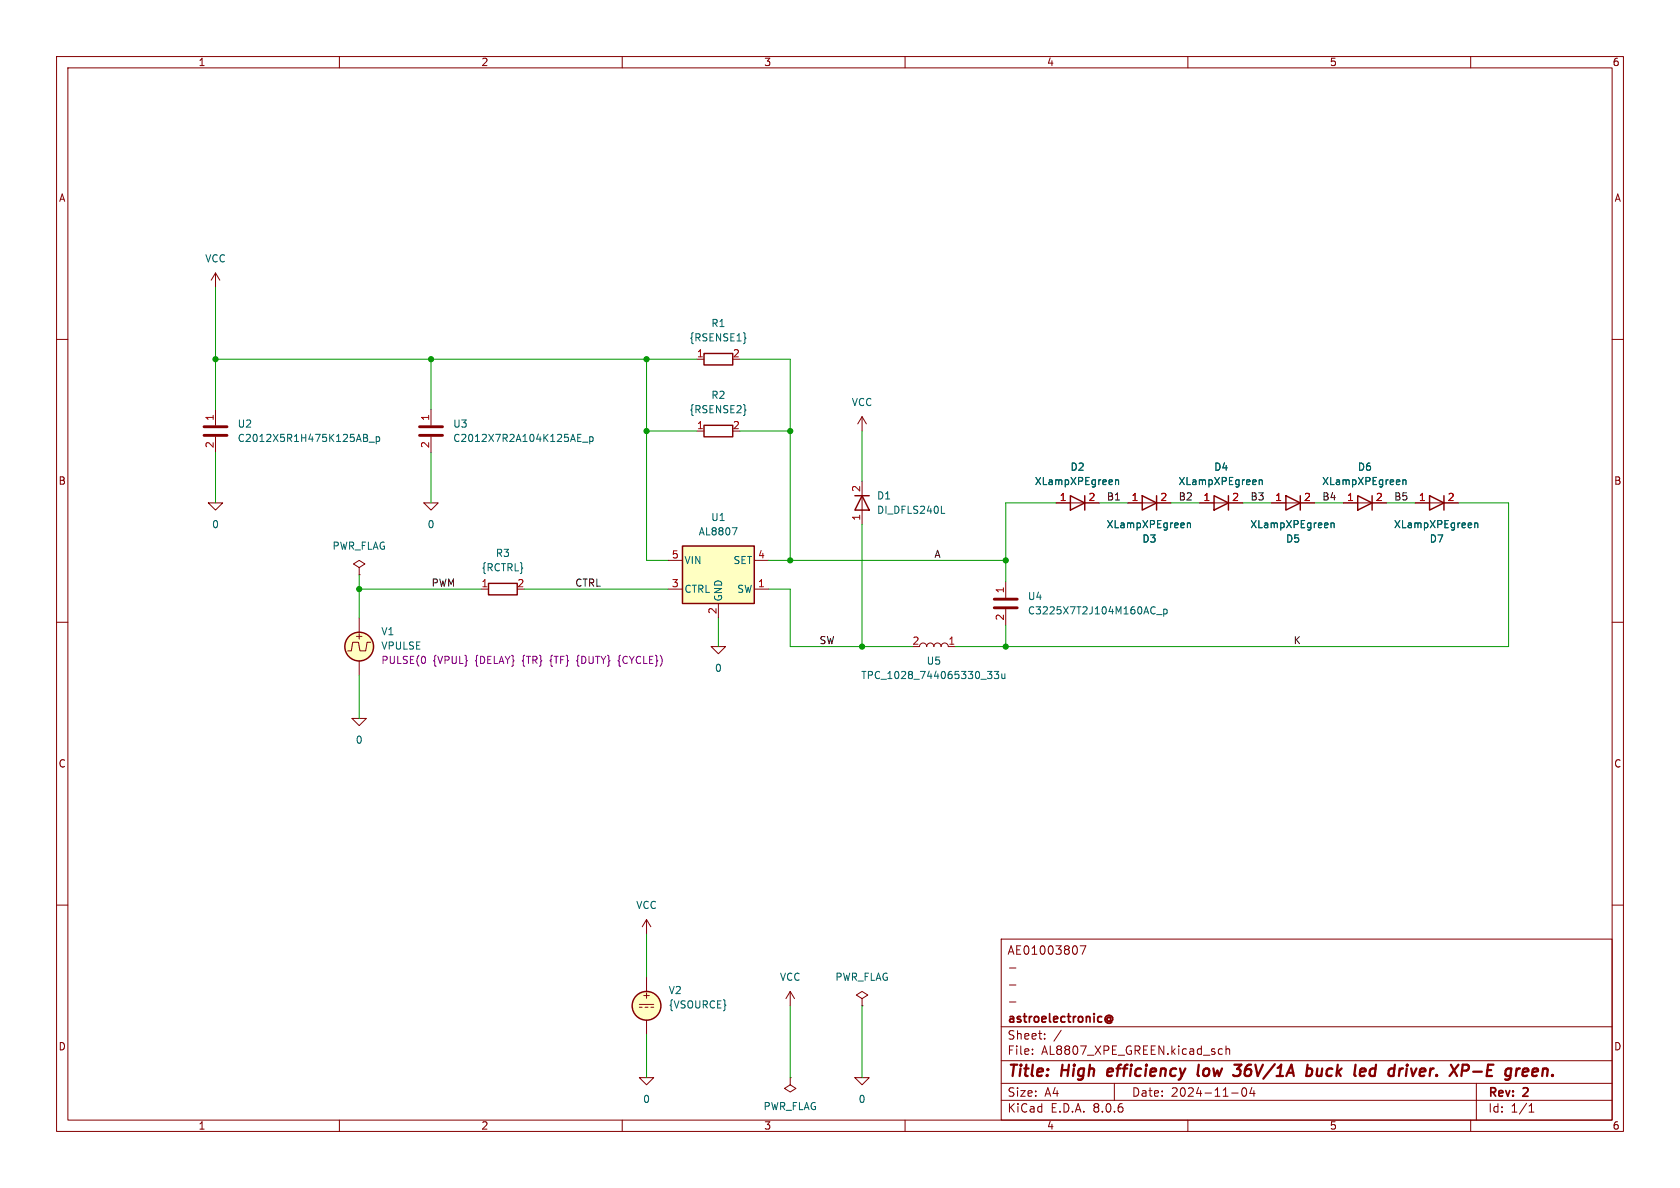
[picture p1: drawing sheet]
<svg xmlns="http://www.w3.org/2000/svg" width="297mm" height="210mm" viewBox="0 0 297 210" stroke-linecap="round" stroke-linejoin="round" font-family="sans-serif">
<g fill="none" stroke="#840000" stroke-width=".18">
<path d="M10 10h277v190h-277zM12 12h273v186h-273zM60 10v2M110 10v2M160 10v2M210 10v2M260 10v2M10 60h2M38.1 48.3v2.5M38.1 48.3l-.8 1.2M38.1 48.3l.8 1.2M285 60h2"/>
<path d="M38.1 72.4v2.8M38.1 77.2v2.8M123.2 63.5h1.3M36.8 88.9h2.6l-1.3 1.3zM74.9 88.9h2.6l-1.3 1.3zM10 110h2M63.5 100.3l1-.6-1-.6-1 .6 1 .6v1.3M63.5 101.6h.1M63.5 109.2v2.6M63.5 116.8v2.6M65.5 113.5h-.6l-.3 1.6h-1l-.2-1.6h-1l-.3 1.6h-.6M85.1 104.1h1.3"/>
<path d="M285 110h2M10 160h2M285 160h2M177 166h108v32h-108zM178.5 177.1h1.1M178.5 174.1h1.1M178.5 171.1h1.1M191 167.2h1l-.7 1.5M60 198v2M110 198v2M139.7 190.5v1.3l1 .6-1 .6-1-.6 1-.6M139.7 190.5h.1"/>
<path d="M160 198v2M177 194.5h108M177 191.5h108M177 187.5h108M177 181.5h108M182.5 186.3v.1M182.5 185.5v.1M184.7 183.6v.1M184.7 182.8v.1M187.6 182.1l-1.3 2M197 191.5v3M210 198v2"/>
<path d="M215.7 185.4l.4 .1M216.1 186.3l-.4 .1M216.7 185.5l.3-.1 .3 .1 .1 .9M216.7 184.9v1.5M217.7 193.2h1.2M219.7 192.4l.2-.1a.81 .81 0 0 1 .6 .6 .81 .81 0 0 1-.3 .8l-.2 .1a.81 .81 0 0 1-.3-1.4zM221.3 192.2l-.3 1.1h.9M221.7 192.8v1M260 198v2M261 191.5v6.5M270.3 196.6h.9M270.3 195.5l.4-.4v1.5"/>
</g>
<g fill="none" stroke="#840000" stroke-width=".4">
<path d="M195.9 189l-.2 .9 .3 .3M196.7 189.4l-.9 .1M211.9 188.2l-.2 1.7 .3 .3M218.2 188.2h1.3l-.8 .8M219.2 189.2l.1 .6M231.1 189l.2-.1 .5 .1 .2 .3-.1 .5a.66 .66 0 0 1-1 .3M231.2 188.2l-.3 2M232.9 188.9l-.1 1.2 .2 .1 .5-.1M243 188.9a.66 .66 0 0 0-.8 .4v.7l.2 .2h.4M248.8 188.2l-.1 .1 .1 .1M248.8 188.2l.1 .1-.1 .1M248.8 188.2v.2"/>
<path d="M249.5 188.9l.3 1.3M260.4 189.4h1.6M269.6 188.9l.5 .1 .1 .4-1 .1M270 190.1l-.2 .1M271.8 189l-.1-.1-.6 .1-.2 .9 .2 .3 .6-.1M271.9 189.4l-1 .1"/>
</g>
<path d="M195.6 179.7a.61 .61 0 0 1 .9-.1 .61 .61 0 0 1 0 .9l-.2-.1M196.3 180a.36 .36 0 0 0-.5-.1 .36 .36 0 0 0 0 .6 .36 .36 0 0 0 .5-.1M196.3 179.8v.6M195.6 180.7a.69 .69 0 0 0 1 0" fill="none" stroke="#840000" stroke-width=".3"/>
<g fill="none" stroke="#840000" stroke-width=".25">
<path d="M124.5 62.5h5v2h-5zM86.4 103.1h5v2.1h-5z"/>
<circle cx="63.5" cy="114.3" r="2.54"/>
</g>
<path d="M36.1 77h4M36.1 75.4h4" fill="none" stroke="#840000" stroke-width=".51"/>
<path d="M131.7 59.7l.2 .1h-.2M64.7 76.8l.2 .2-.2 .4 .3 .2-.1 .3-.1 .1M65.2 78.2h1M66.5 77.2v1.3M66.5 77.3l.4-.1 .2 .2-.1 .6h-.5" fill="none" stroke="#006464" stroke-width=".18"/>
<circle cx="63.5" cy="114.3" r="2.54" fill="#ffffc2" stroke="#ffffc2" stroke-width=".18"/>
<path d="M102.1 116.6l-.1 .2 .1 .2M109.6 115.8l-.1 .2v.6l-.2 .2 .2 .2v.6l.1 .2" fill="none" stroke="#840084" stroke-width=".18"/>
<path d="M120.6 96.5h12.7v10.2h-12.7z" fill="#ffffc2"/>
<g fill="none" stroke="#840000" stroke-width=".25">
<path d="M124.5 75.2h5v2h-5zM120.6 96.5h12.7v10.2h-12.7zM151.1 87.6h2.6M152.4 87.6l1.3 2.6h-2.6zM189.2 87.6l2.6 1.3-2.6 1.3zM191.8 87.6v2.6M201.9 87.6l2.6 1.3-2.6 1.3zM204.5 87.6v2.6M214.6 87.6l2.6 1.3-2.6 1.3zM217.2 87.6v2.6M227.3 87.6l2.6 1.3-2.6 1.3zM229.9 87.6v2.6"/>
<path d="M240 87.6l2.6 1.3-2.6 1.3zM242.6 87.6v2.6M252.7 87.6l2.6 1.3-2.6 1.3zM255.3 87.6v2.6"/>
<circle cx="114.3" cy="177.8" r="2.54"/>
</g>
<g fill="none" stroke="#840000" stroke-width=".18">
<path d="M76.2 72.4v2.8M76.2 77.2v2.8M123.2 76.2h1.3M152.4 73.7l-.8 1.2M152.4 73.7v2.5M152.4 73.7l.8 1.2M118.1 99.1h2.5M133.3 99.1h2.6M152.4 85.1v7.6M186.7 88.9h7.6M199.4 88.9h7.6M212.1 88.9h7.6"/>
<path d="M224.8 88.9h7.6M237.5 88.9h7.6M250.2 88.9h7.6M118.1 104.1h2.5M125.7 114.3h2.6l-1.3 1.3zM127 106.7v2.5M133.3 104.1h2.6M162.6 114.3a.64 .64 0 0 1 .6-.6 .64 .64 0 0 1 .6 .6 .64 .64 0 0 1 .7-.6 .64 .64 0 0 1 .6 .6 .64 .64 0 0 1 .6-.6 .64 .64 0 0 1 .7 .6 .64 .64 0 0 1 .6-.6 .64 .64 0 0 1 .6 .6h1.3M177.8 102.9v2.8M177.8 107.7v2.8M62.2 127h2.6l-1.3 1.3zM113 177.5h2.6"/>
<path d="M113 178.1h.5M114 178.1h.6M114.3 162.6l-.8 1.2M114.3 162.6v2.5M114.3 172.7v2.6M114.3 162.6l.8 1.2M115.1 178.1h.5M139.7 175.3l-.8 1.2M139.7 175.3v2.5M139.7 175.3l.8 1.2M152.4 176.5l1-.6-1-.6-1 .6 1 .6v1.3M152.4 177.8h.1"/>
<path d="M113 190.5h2.6l-1.3 1.3zM114.3 180.3v2.6M151.1 190.5h2.6l-1.3 1.3z"/>
</g>
<g fill="none" stroke="#006464" stroke-width=".18">
<path d="M103 78.2h.9M104.3 77.2v1.3M104.3 77.3l.3-.1 .3 .2-.2 .6h-.4M131.7 72.4l.2 .1h-.2M129.4 93.3h.9l-.5 1.3M166.4 90.7h.6M197.2 84.8v.9M197.2 84.9l.2-.1 .3 .1 .1 .8M209.9 92.6l.2-.2 .3 .1 .1 .8M209.9 92.4v.9M222.6 84.9l.2-.1 .3 .1 .1 .8M222.6 84.8v.9"/>
<path d="M235.3 92.4v.9M235.3 92.6l.2-.2 .3 .1 .1 .8M248 84.9l.2-.1 .3 .1 .1 .8M248 84.8v.9M260.7 92.6l.2-.2 .3 .1 .1 .8M260.7 92.4v.9M174.6 118.7h.8l-.5 .5 .4 .1 .1 .4-.3 .3h-.4M175.8 118.7h.8l-.5 .5 .4 .1v.5l-.2 .2-.5-.2M177.1 119.1l.1 .8 .3 .1 .1-.2M177.6 119.1v.9M204.5 108.7h.9M205.7 107.7v1.3"/>
<path d="M205.7 107.7h.4l.2 .2-.1 .6h-.5"/>
</g>
<path d="M74.2 77h4M74.2 75.4h4M175.8 107.4h4M175.8 105.9h4" fill="none" stroke="#840000" stroke-width=".51"/>
<circle cx="114.3" cy="177.8" r="2.54" fill="#ffffc2" stroke="#ffffc2" stroke-width=".18"/>
<g fill="none" stroke="#009600" stroke-width=".18">
<path d="M38.1 50.8v21.6M38.1 63.5h85.1M76.2 63.5v8.9M114.3 63.5v35.6h3.8M114.3 76.2h8.9M130.8 63.5h8.9v35.6M130.8 76.2h8.9M152.4 76.2v8.9M38.1 80v8.9M76.2 80v8.9M135.9 99.1h41.9M152.4 92.7v21.6"/>
<path d="M186.7 88.9h-8.9v14M194.3 88.9h5.1M207 88.9h5.1M219.7 88.9h5.1M232.4 88.9h5.1M245.1 88.9h5.1M257.8 88.9h8.9v25.4h-97.8M63.5 104.1h21.6M63.5 101.6v7.6M63.5 119.4v7.6M92.7 104.1h25.4M127 109.2v5.1"/>
<path d="M135.9 104.1h3.8v10.2h21.6M177.8 110.5v3.8M114.3 165.1v7.6M139.7 177.8v12.7M152.4 177.8v12.7M114.3 182.9v7.6"/>
</g>
<g fill="#009600" stroke="#009600" stroke-width=".18">
<circle cx="139.7" cy="99.1" r=".46"/>
<circle cx="139.7" cy="76.2" r=".46"/>
<circle cx="76.2" cy="63.5" r=".46"/>
<circle cx="114.3" cy="63.5" r=".46"/>
<circle cx="114.3" cy="76.2" r=".46"/>
<circle cx="63.5" cy="104.1" r=".46"/>
<circle cx="38.1" cy="63.5" r=".46"/>
<circle cx="152.4" cy="114.3" r=".46"/>
<circle cx="177.8" cy="114.3" r=".46"/>
<circle cx="177.8" cy="99.1" r=".46"/>
</g>
<g font-size="2.8" fill="#840000">
<text x="178" y="190.9">Title:</text>
<text x="187.7" y="190.9">High</text>
<text x="196.6" y="190.9">efficiency</text>
<text x="213.4" y="190.9">low</text>
<text x="220.6" y="190.9">36V/1A</text>
<text x="234.2" y="190.9">buck</text>
<text x="243.5" y="190.9">led</text>
<text x="250.4" y="190.9">driver.</text>
<text x="262.1" y="190.9">XP-E</text>
<text x="272.6" y="190.9">green.</text>
</g>
<g font-size="2.1" fill="#840000">
<text x="178" y="169">AE01003807</text>
<text x="178" y="184">Sheet:</text>
<text x="178" y="181.2">astroelectronic@</text>
<text x="178" y="186.7">File:</text>
<text x="184.1" y="186.7">AL8807_XPE_GREEN.kicad_sch</text>
<text x="178" y="196.9">KiCad</text>
<text x="178" y="194.1">Size:</text>
<text x="184.7" y="194.1">A4</text>
<text x="185.7" y="196.9">E.D.A.</text>
<text x="193.3" y="196.9">8.0.6</text>
<text x="200" y="194.1">Date:</text>
<text x="207" y="194.1">2024-11-04</text>
<text x="263" y="194.3">Rev:</text>
<text x="263" y="196.9">Id:</text>
<text x="267.1" y="196.9">1/1</text>
<text x="269.4" y="194.3">2</text>
</g>
<g font-size="1.8" fill="#840000">
<text x="35" y="11.9">1</text>
<text x="85" y="11.9">2</text>
<text x="135" y="11.9">3</text>
<text x="185" y="11.9">4</text>
<text x="235" y="11.9">5</text>
<text x="285" y="11.9">6</text>
<text x="10.3" y="35.9">A</text>
<text x="285.3" y="35.9">A</text>
<text x="10.3" y="85.9">B</text>
<text x="285.3" y="85.9">B</text>
<text x="62.6" y="113.3">+</text>
<text x="10.3" y="135.9">C</text>
<text x="285.3" y="135.9">C</text>
<text x="113.4" y="176.8">+</text>
<text x="10.3" y="185.9">D</text>
<text x="285.3" y="185.9">D</text>
<text x="35" y="199.9">1</text>
<text x="85" y="199.9">2</text>
<text x="135" y="199.9">3</text>
<text x="185" y="199.9">4</text>
<text x="235" y="199.9">5</text>
<text x="285" y="199.9">6</text>
</g>
<g font-size="1.8" fill="#006464">
<text x="36.2" y="46.6">VCC</text>
<text x="125.7" y="58">R1</text>
<text x="121.8" y="60.6">{RSENSE1}</text>
<text x="125.7" y="70.7">R2</text>
<text x="150.5" y="72">VCC</text>
<text x="41.9" y="75.8">U2</text>
<text x="80" y="75.8">U3</text>
<text x="121.8" y="73.3">{RSENSE2}</text>
<text x="41.9" y="78.3">C2012X5R1H475K125AB_p</text>
<text x="80" y="78.3">C2012X7R2A104K125AE_p</text>
<text x="189.2" y="83.4">D2</text>
<text x="214.6" y="83.4">D4</text>
<text x="240" y="83.4">D6</text>
<text x="154.9" y="88.5">D1</text>
<text x="182.8" y="86">XLampXPEgreen</text>
<text x="208.2" y="86">XLampXPEgreen</text>
<text x="233.6" y="86">XLampXPEgreen</text>
<text x="37.4" y="93.6">0</text>
<text x="75.5" y="93.6">0</text>
<text x="123.4" y="94.8">AL8807</text>
<text x="125.6" y="92.3">U1</text>
<text x="154.9" y="91">DI_DFLS240L</text>
<text x="195.5" y="93.6">XLampXPEgreen</text>
<text x="220.9" y="93.6">XLampXPEgreen</text>
<text x="246.3" y="93.6">XLampXPEgreen</text>
<text x="58.7" y="97.4">PWR_FLAG</text>
<text x="85" y="101.2">{RCTRL}</text>
<text x="87.6" y="98.7">R3</text>
<text x="120.9" y="99.9">VIN</text>
<text x="129.6" y="99.9">SET</text>
<text x="201.9" y="96.1">D3</text>
<text x="227.3" y="96.1">D5</text>
<text x="252.7" y="96.1">D7</text>
<text x="120.9" y="105">CTRL</text>
<text x="127.9" y="106.4" transform="rotate(-90 127.9 106.4)">GND</text>
<text x="130.2" y="105">SW</text>
<text x="181.6" y="106.3">U4</text>
<text x="67.3" y="112.5">V1</text>
<text x="181.6" y="108.8">C3225X7T2J104M160AC_p</text>
<text x="67.3" y="115">VPULSE</text>
<text x="126.3" y="119">0</text>
<text x="163.7" y="117.7">U5</text>
<text x="152.1" y="120.2">TPC_1028_744065330_33u</text>
<text x="62.8" y="131.7">0</text>
<text x="112.4" y="160.9">VCC</text>
<text x="137.8" y="173.6">VCC</text>
<text x="147.6" y="173.6">PWR_FLAG</text>
<text x="118.1" y="175.9">V2</text>
<text x="118.1" y="178.5">{VSOURCE}</text>
<text x="113.6" y="195.2">0</text>
<text x="134.9" y="196.4">PWR_FLAG</text>
<text x="151.7" y="195.2">0</text>
</g>
<g font-size="1.8" fill="#a90000">
<text x="123.1" y="63.2">1</text>
<text x="129.5" y="63.2">2</text>
<text x="37.8" y="74.5" transform="rotate(-90 37.8 74.5)">1</text>
<text x="75.9" y="74.5" transform="rotate(-90 75.9 74.5)">1</text>
<text x="123.1" y="75.9">1</text>
<text x="129.5" y="75.9">2</text>
<text x="37.8" y="79.3" transform="rotate(-90 37.8 79.3)">2</text>
<text x="75.9" y="79.3" transform="rotate(-90 75.9 79.3)">2</text>
<text x="152.1" y="87.1" transform="rotate(-90 152.1 87.1)">2</text>
<text x="187.3" y="88.6">1</text>
<text x="192.3" y="88.6">2</text>
<text x="200" y="88.6">1</text>
<text x="205" y="88.6">2</text>
<text x="212.7" y="88.6">1</text>
<text x="217.7" y="88.6">2</text>
<text x="225.4" y="88.6">1</text>
<text x="230.4" y="88.6">2</text>
<text x="238.1" y="88.6">1</text>
<text x="243.1" y="88.6">2</text>
<text x="250.8" y="88.6">1</text>
<text x="255.8" y="88.6">2</text>
<text x="152.1" y="92.1" transform="rotate(-90 152.1 92.1)">1</text>
<text x="118.7" y="98.8">5</text>
<text x="133.9" y="98.8">4</text>
<text x="85" y="103.9">1</text>
<text x="91.4" y="103.9">2</text>
<text x="118.7" y="103.9">3</text>
<text x="133.9" y="103.9">1</text>
<text x="177.5" y="105" transform="rotate(-90 177.5 105)">1</text>
<text x="126.7" y="108.7" transform="rotate(-90 126.7 108.7)">2</text>
<text x="177.5" y="109.8" transform="rotate(-90 177.5 109.8)">2</text>
<text x="161.2" y="114">2</text>
<text x="167.6" y="114">1</text>
</g>
<g font-size="1.8" fill="#0f0f0f">
<text x="195.6" y="88.6">B1</text>
<text x="208.3" y="88.6">B2</text>
<text x="221" y="88.6">B3</text>
<text x="233.7" y="88.6">B4</text>
<text x="246.4" y="88.6">B5</text>
<text x="165.1" y="98.7">A</text>
<text x="76.2" y="103.8">PWM</text>
<text x="101.6" y="103.8">CTRL</text>
<text x="144.8" y="114">SW</text>
<text x="228.6" y="114">K</text>
</g>
<g font-size="1.8" fill="#840084">
<text x="67.3" y="117.6">PULSE(0</text>
<text x="76.5" y="117.6">{VPUL}</text>
<text x="84.1" y="117.6">{DELAY}</text>
<text x="92.6" y="117.6">{TR}</text>
<text x="97.7" y="117.6">{TF}</text>
<text x="102.6" y="117.6">{DUTY}</text>
<text x="110.1" y="117.6">{CYCLE})</text>
</g>
</svg>
